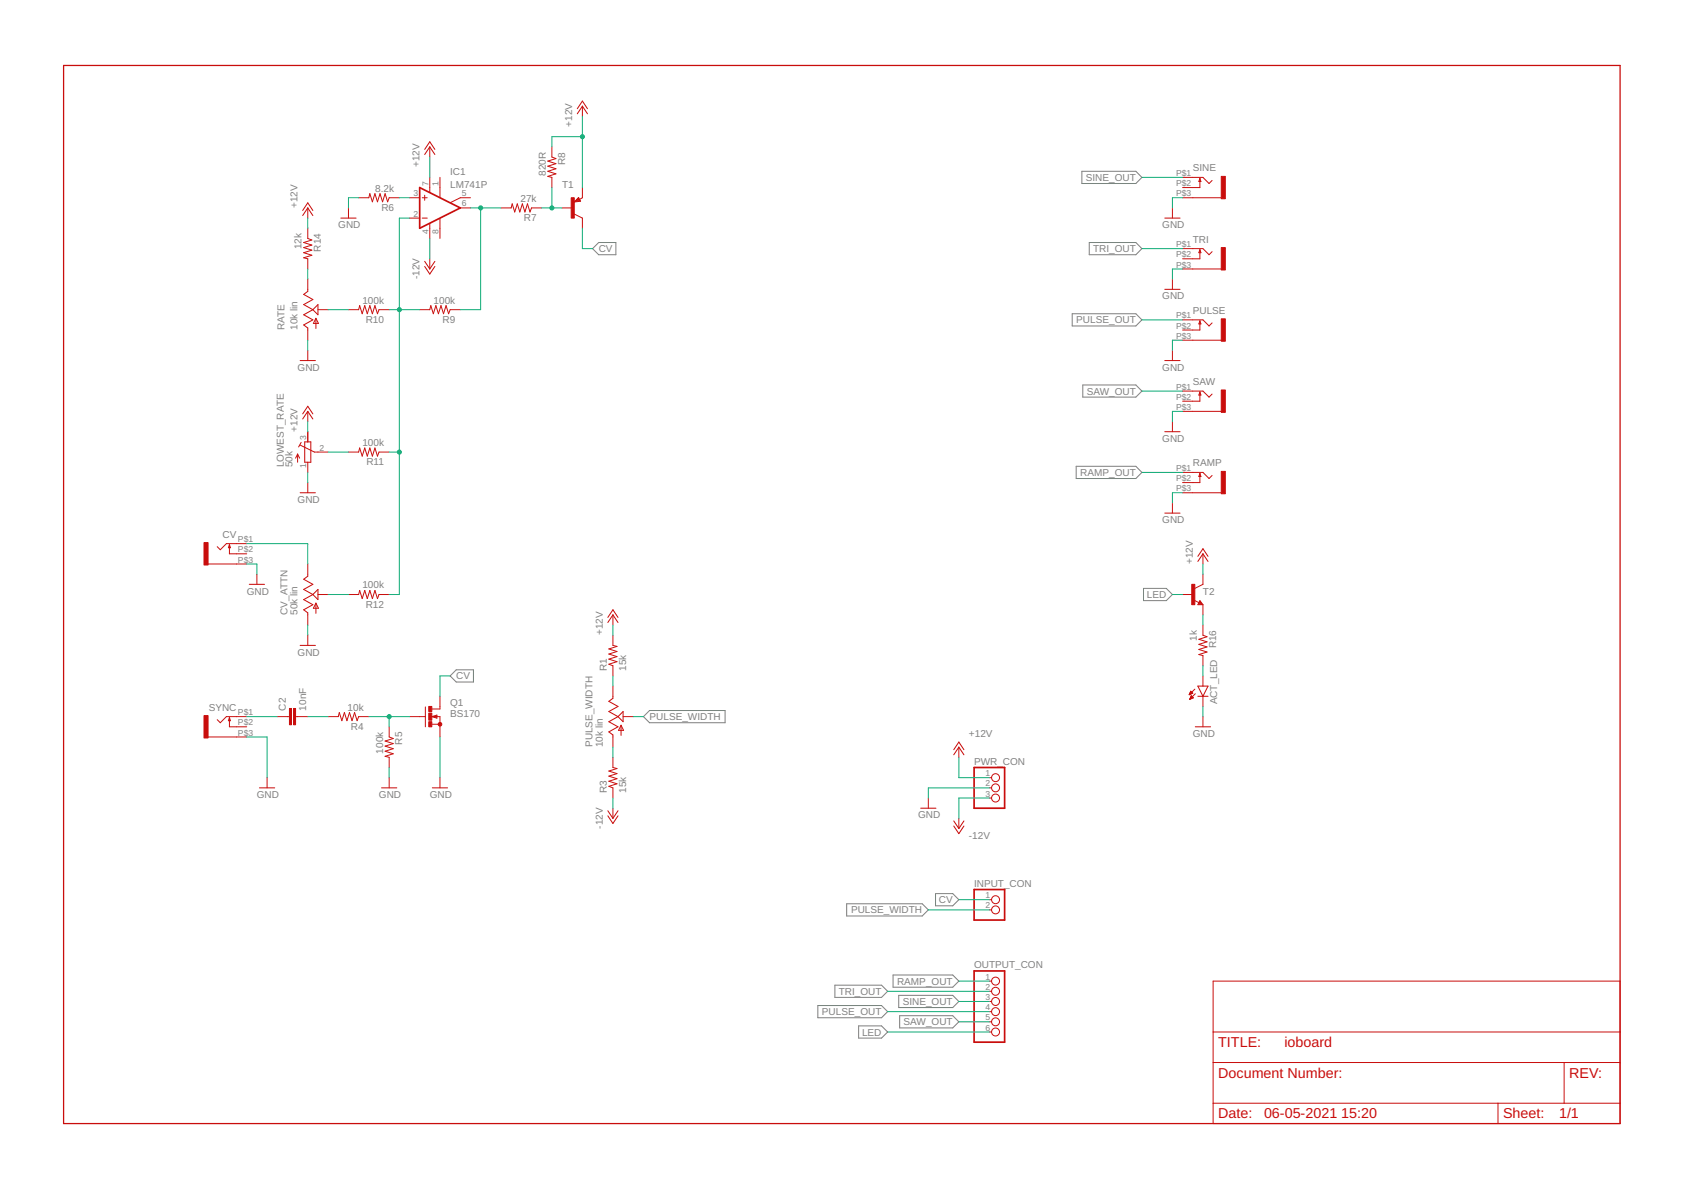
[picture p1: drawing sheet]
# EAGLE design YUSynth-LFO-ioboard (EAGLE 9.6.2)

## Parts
ACT_LED  LED5MM  [LED5MM]
C2  10nF  C-EU050-024X044  [C050-024X044]
CV  WQP-PJ301M-12_JACK  [WQP-PJ301M-12_JACK]
CV_ATTN  50k lin  ALPHA-9MMA  [EVUF]
IC1  LM741P  [DIL08]
INPUT_CON  PINHD-1X2  [1X02]
LOWEST_RATE  50k  R-TRIMM64X  [RTRIM64X]
OUTPUT_CON  PINHD-1X6  [1X06]
PULSE  WQP-PJ301M-12_JACK  [WQP-PJ301M-12_JACK]
PULSE_WIDTH  10k lin  ALPHA-9MMA  [EVUF]
PWR_CON  PINHD-1X3  [1X03]
Q1  BS170  [SOT54E]
R1  15k  R-US_0207/7  [0207/7]
R3  15k  R-US_0207/7  [0207/7]
R4  10k  R-US_0207/7  [0207/7]
R5  100k  R-US_0207/7  [0207/7]
R6  8.2k  R-US_0207/7  [0207/7]
R7  27k  R-US_0207/7  [0207/7]
R8  820R  R-US_0207/7  [0207/7]
R9  100k  R-US_0207/7  [0207/7]
R10  100k  R-US_0207/7  [0207/7]
R11  100k  R-US_0207/7  [0207/7]
R12  100k  R-US_0207/7  [0207/7]
R14  12k  R-US_0207/7  [0207/7]
R16  1k  R-US_0207/7  [0207/7]
RAMP  WQP-PJ301M-12_JACK  [WQP-PJ301M-12_JACK]
RATE  10k lin  ALPHA-9MMA  [EVUF]
SAW  WQP-PJ301M-12_JACK  [WQP-PJ301M-12_JACK]
SINE  WQP-PJ301M-12_JACK  [WQP-PJ301M-12_JACK]
SYNC  WQP-PJ301M-12_JACK  [WQP-PJ301M-12_JACK]
T1  BC557C-PNP-TO92-EBC  [TO92-EBC]
T2  BC547-NPN-TO92-CBE  [TO92-CBE]
TRI  WQP-PJ301M-12_JACK  [WQP-PJ301M-12_JACK]

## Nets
+12V: IC1.7(V+) LOWEST_RATE.3(E) PWR_CON.1 R1.2 R8.1 R14.1 T1.E T2.C
-12V: IC1.4(V-) PWR_CON.3 R3.1
CV: INPUT_CON.1 Q1.D T1.C
GND: ACT_LED.K(C) CV.P$3 CV_ATTN.1(A) LOWEST_RATE.1(A) PULSE.P$3 PWR_CON.2 Q1.S R5.2 R6.2 RAMP.P$3 RATE.1(A) SAW.P$3 SINE.P$3 SYNC.P$3 TRI.P$3
LED: OUTPUT_CON.6 T2.B
N$1: PULSE_WIDTH.1(A) R3.2
N$2: PULSE_WIDTH.3(E) R1.1
N$3: C2.1 SYNC.P$1
N$4: C2.2 R4.2
N$5: Q1.G R4.1 R5.1
N$7: IC1.3(+IN) R6.1
N$8: IC1.6(OUT) R7.2 R9.1
N$9: R7.1 R8.2 T1.B
N$10: R14.2 RATE.3(E)
N$11: R10.2 RATE.2(S)
N$13: IC1.2(-IN) R9.2 R10.1 R11.1 R12.1
N$14: LOWEST_RATE.2(S) R11.2
N$15: CV_ATTN.2(S) R12.2
N$16: CV.P$1 CV_ATTN.3(E)
N$17: R16.1 T2.E
N$18: ACT_LED.A R16.2
PULSE_OUT: OUTPUT_CON.4 PULSE.P$1
PULSE_WIDTH: INPUT_CON.2 PULSE_WIDTH.2(S)
RAMP_OUT: OUTPUT_CON.1 RAMP.P$1
SAW_OUT: OUTPUT_CON.5 SAW.P$1
SINE_OUT: OUTPUT_CON.3 SINE.P$1
TRI_OUT: OUTPUT_CON.2 TRI.P$1
Unconnected: CV.P$2 IC1.1(ON1) IC1.5(ON2) IC1.8(OPT) PULSE.P$2 RAMP.P$2 SAW.P$2 SINE.P$2 SYNC.P$2 TRI.P$2
